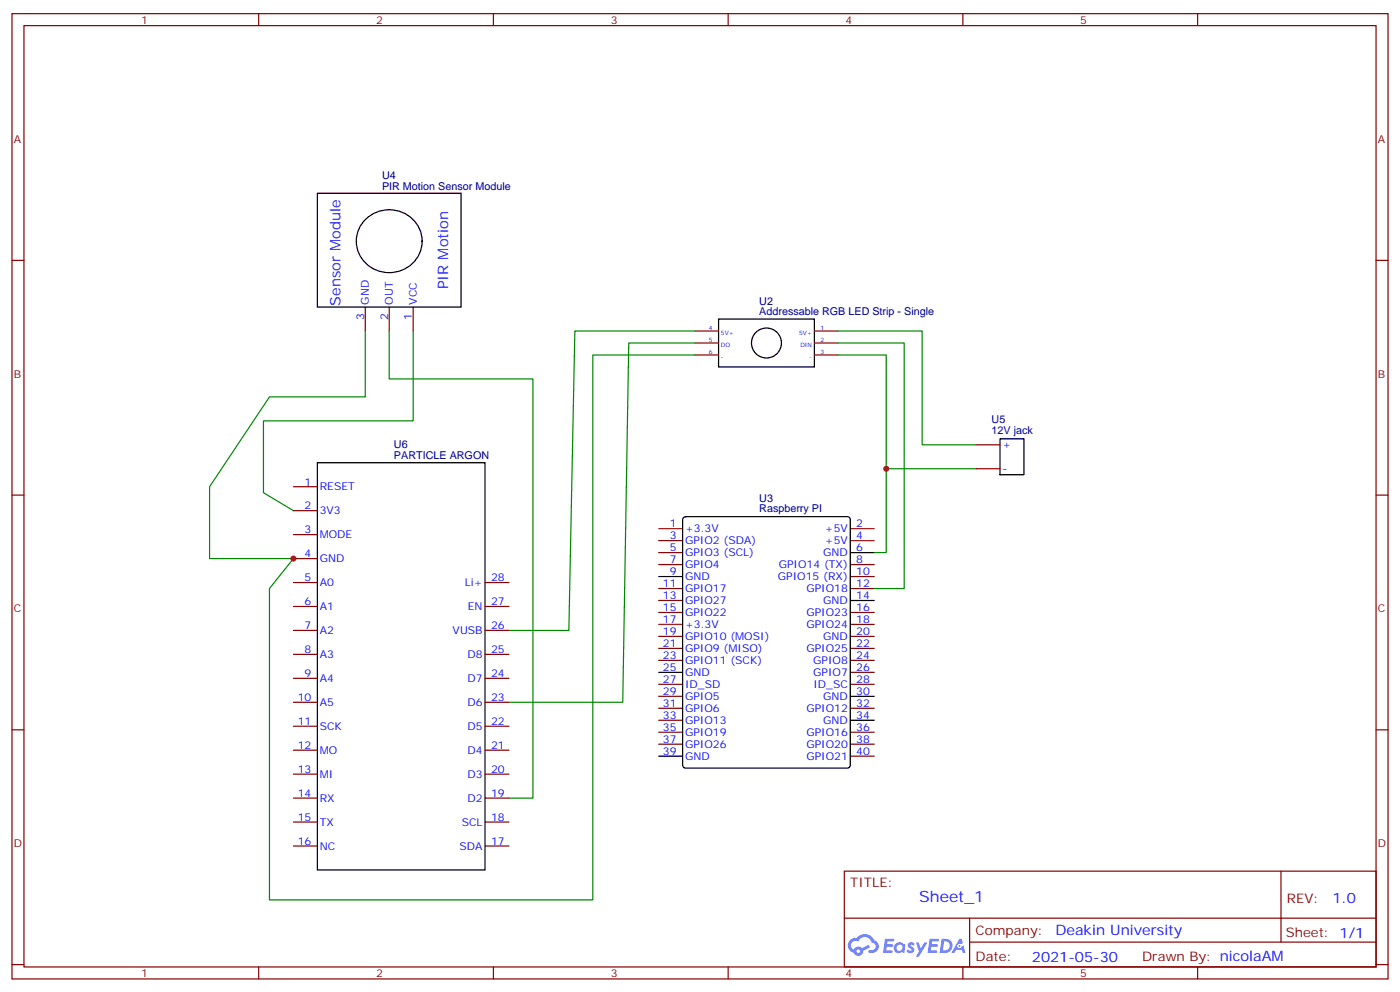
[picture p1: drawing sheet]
<svg xmlns="http://www.w3.org/2000/svg" width="412mm" height="292mm" viewBox="0 0 412 292" stroke-linecap="round" stroke-linejoin="round" font-family="sans-serif">
<g fill="none" stroke="#870000" stroke-width=".35">
<path d="M3.5 4h405.4v284.4h-405.4zM7.1 7.5h398.2v277.3h-398.2zM76.2 4v3.5M145.3 4v3.5M214.5 4v3.5M283.6 4v3.5M352.8 4v3.5M3.5 76.7h3.6M405.3 76.7h3.6M3.5 145.8h3.6M405.3 145.8h3.6M3.5 215h3.6"/>
<path d="M405.3 215h3.6M248.7 256.6h156.6v28.2h-156.6zM377.3 256.6v20.9M248.7 270.5h156.5M285.6 277.5h119.6M285.6 270.5v14.1M3.5 284.1h3.6M76.2 284.8v3.6M145.3 284.8v3.6M214.5 284.8v3.6M283.6 284.8v3.6M352.8 284.8v3.6"/>
<path d="M405.3 284.1h3.6"/>
</g>
<g fill="#5487ff">
<path d="M267.7 277.8a1.22 1.22 0 0 1 1.7 .3l-.4 .5a.47 .47 0 0 0-.3-.4 .47 .47 0 0 0-.5 .2l.1 .2a1.14 1.14 0 0 1 .8 1.8 1.14 1.14 0 0 1-1.9 0l-.2-.2 .5-.5 .7 .4a.29 .29 0 0 0 .3-.3 .29 .29 0 0 0-.2-.3 1.04 1.04 0 0 1-.6-1.7z"/>
<path d="M260.7 276.5h2.4l.3 .2-.2 .5-1.8 .1-.1 .8h1.5l.3 .4-.3 .4h-1.6l-.2 1.1h1.7l.2 .3-.2 .3-2.6 .1z"/>
<path d="M273.8 276.5h2.4l.3 .2-.1 .5-1.8 .1-.2 .8h1.6l.3 .4-.4 .4h-1.6l-.1 1.1h1.7l.2 .3-.2 .3-2.6 .1z"/>
<path d="M282.6 276.5h.7l.3 1.3-.6 .3a.69 .69 0 0 0-1 .3 .69 .69 0 0 0 .4 1 .69 .69 0 0 0 .9-.7l.5-.2 .6 2.2h-.8l-.2-.9h-1.8l-.5 .9h-.8z"/>
<path d="M269.8 277.6h.8l.6 1.8 1.1-1.8h.9l-2.6 4.2h-.8l.9-1.5z"/>
<path d="M277.4 276.5l-.6 4.2h1.3a2.11 2.11 0 0 0 2.5-2.1 2.11 2.11 0 0 0-2.5-2.1zM278.1 277.3a1.39 1.39 0 0 1 1.7 1.4 1.39 1.39 0 0 1-1.8 1.3h-.3z"/>
<path d="M263.7 278.2a1.54 1.54 0 0 0-.1 2.1 1.54 1.54 0 0 0 2.2 .1l.6 .3 .3-2.3-.2-.3h-.4a1.49 1.49 0 0 0-2.4 .1zM264 279.2a.94 .94 0 0 1 1.8 0 .94 .94 0 0 1-1.8 0z"/>
<path d="M250.4 276.9a2.18 2.18 0 0 0 1.1 3.7 1.44 1.44 0 0 0 1.6 .9 1.44 1.44 0 0 0 1.2-1.4l2-1-.5-.8-1.9 1a1.47 1.47 0 0 0-2.4 .4 1.39 1.39 0 0 1-.7-1.9 1.39 1.39 0 0 1 2-.5 2.12 2.12 0 0 1 2.2-1.3 2.12 2.12 0 0 1 1.9 1.7 1.14 1.14 0 0 1 1.1 1.4 1.14 1.14 0 0 1-1.7 .7 .43 .43 0 0 0-.5 .4 .43 .43 0 0 0 .4 .5 1.98 1.98 0 0 0 2.5-1.2 1.98 1.98 0 0 0-1.2-2.6 3.1 3.1 0 0 0-5.3-.6l-.9 .1zM252.3 280.2a.55 .55 0 0 1 1.1 0 .55 .55 0 0 1-1.1 0z"/>
<circle cx="282.6" cy="278.6" r=".26"/>
</g>
<path d="M194 155.7h7.1M250.5 155.7h7M250.5 159.2h7M194 183.9h7.1" fill="none" stroke="#f00" stroke-width=".35"/>
<g fill="none" stroke="#870000" stroke-width=".35">
<path d="M107.6 90.5v7M114.7 90.5v7M121.7 90.5v7M204.6 97.5h7.1M239.9 97.5h7M204.6 101h7.1M204.6 104.6h7.1M239.9 101h7M239.9 104.6h7M287.5 131h7.1M287.5 138.1h7.1M86.4 143.4h7.1"/>
<path d="M86.4 150.4h7.1M86.4 157.5h7.1M194 159.2h7.1M86.4 164.5h7.1M86.4 171.6h7.1M86.4 178.6h7.1M142.9 171.6h7M142.9 178.6h7M194 162.8h7.1M194 166.3h7.1M194 173.4h7.1M194 176.9h7.1"/>
<path d="M250.5 166.3h7M250.5 169.8h7M250.5 173.4h7M86.4 185.7h7.1M86.4 192.8h7.1M86.4 199.8h7.1M142.9 185.7h7M142.9 192.8h7M142.9 199.8h7M194 180.4h7.1M194 187.5h7.1M194 191h7.1"/>
<path d="M194 194.5h7.1M250.5 180.4h7M250.5 183.9h7M250.5 187.5h7M250.5 191h7M250.5 194.5h7M250.5 198h7M86.4 206.9h7.1M86.4 213.9h7.1M142.9 206.9h7M142.9 213.9h7M194 201.6h7.1"/>
<path d="M194 205.1h7.1M194 208.6h7.1M194 212.2h7.1M194 215.7h7.1M194 219.2h7.1M250.5 201.6h7M250.5 208.6h7M250.5 215.7h7M250.5 219.2h7M86.4 221h7.1M86.4 228h7.1M86.4 235.1h7.1"/>
<path d="M142.9 221h7M142.9 228h7M142.9 235.1h7M250.5 222.7h7M86.4 242.1h7.1M86.4 249.2h7.1M142.9 242.1h7M142.9 249.2h7"/>
</g>
<g fill="none" stroke="#000" stroke-width=".35">
<path d="M93.5 56.9h42.3v33.6h-42.3zM107.4 64.9a9.7 9.7 0 0 1 11-2.4 9.7 9.7 0 0 1 5.9 9.7 9.7 9.7 0 0 1-10.2 8.1 9.7 9.7 0 0 1-9.1-9.3 9 9 0 0 1 2.4-6.1zM211.7 94h28.2v14.1h-28.2zM93.5 136.3h49.4v120h-49.4zM294.6 129.3h7v10.5h-7zM201.4 152.4l.6-.2h47.6a.88 .88 0 0 1 .9 .9v72.3a.95 .95 0 0 1-.9 .9h-47.6a.95 .95 0 0 1-.9-.9v-72.3zM194 169.8h7.1M250.5 162.8h7M250.5 176.9h7M194 198h7.1M250.5 205.1h7M250.5 212.2h7"/>
<path d="M194 222.7h7.1"/>
<circle cx="225.8" cy="101" r="4.4"/>
</g>
<path d="M107.6 97.5v19.4h-28.2l-17.7 26.5v21.1h24.7l-7 8.9v91.7h95.2v-160.5h30M114.7 97.5v14.1h42.3v123.5h-7.1M121.7 97.5v26.5h-44.1v21.1l8.8 5.3M204.6 97.5h-35.3l-1.7 88.2h-17.7M246.9 97.5h24.7v33.5h15.9M204.6 101h-19.4l-1.8 105.9h-33.5M246.9 101h19.4v72.4h-8.8M246.9 104.6h14.2v58.2h-3.6M261.1 138.1h26.4" fill="none" stroke="#008700" stroke-width=".35"/>
<g fill="#c00">
<circle cx="261.1" cy="138.1" r=".88"/>
<circle cx="86.4" cy="164.5" r=".88"/>
</g>
<text font-size="4.6" fill="#00f" x="270.8" y="265.6">Sheet_1</text>
<g font-size="4.2" fill="#00f">
<text x="132.1" y="85.2" transform="rotate(-90 132.1 85.2)">PIR Motion</text>
<text x="100.3" y="90.1" transform="rotate(-90 100.3 90.1)">Sensor Module</text>
<text x="392.5" y="265.9">1.0</text>
<text x="310.9" y="275.4">Deakin University</text>
<text x="304" y="283.2">2021-05-30</text>
</g>
<g font-size="3.9" fill="#800">
<text x="250.5" y="261.2">TITLE:</text>
<text x="379.1" y="265.9">REV:</text>
<text x="287.4" y="275.4">Company:</text>
<text x="378.7" y="276">Sheet: 1/1</text>
<text x="287.4" y="283.1">Date:</text>
<text x="336.4" y="283.2">Drawn By: nicolaAM</text>
</g>
<g font-size="3.2" fill="#800">
<text x="41.6" y="7">1</text>
<text x="110.8" y="7">2</text>
<text x="179.9" y="7">3</text>
<text x="249.1" y="7">4</text>
<text x="318.2" y="7">5</text>
<text x="4.1" y="42.1">A</text>
<text x="405.9" y="42.1">A</text>
<text x="4.1" y="111.3">B</text>
<text x="405.9" y="111.3">B</text>
<text x="4.1" y="180.4">C</text>
<text x="405.9" y="180.4">C</text>
<text x="4.1" y="249.6">D</text>
<text x="405.9" y="249.6">D</text>
<text x="41.6" y="287.8">1</text>
<text x="110.8" y="287.8">2</text>
<text x="179.9" y="287.8">3</text>
<text x="249.1" y="287.8">4</text>
<text x="318.2" y="287.8">5</text>
</g>
<g font-size="3.2" fill="#000080">
<text x="112.5" y="52.7">U4</text>
<text x="112.5" y="55.9">PIR Motion Sensor Module</text>
<text x="223.7" y="89.7">U2</text>
<text x="223.7" y="92.9">Addressable RGB LED Strip - Single</text>
<text x="292.1" y="124.6">U5</text>
<text x="292.1" y="127.7">12V jack</text>
<text x="116.1" y="135.3">PARTICLE ARGON</text>
<text x="116.1" y="132.1">U6</text>
<text x="223.7" y="147.8">U3</text>
<text x="223.7" y="150.9">Raspberry PI</text>
</g>
<g font-size="3.2" fill="#00f">
<text x="108.7" y="89.7" transform="rotate(-90 108.7 89.7)">GND</text>
<text x="115.7" y="89.7" transform="rotate(-90 115.7 89.7)">OUT</text>
<text x="122.8" y="89.7" transform="rotate(-90 122.8 89.7)">VCC</text>
<text x="107.2" y="94.2" transform="rotate(-90 107.2 94.2)">3</text>
<text x="114.3" y="94.2" transform="rotate(-90 114.3 94.2)">2</text>
<text x="121.4" y="94.2" transform="rotate(-90 121.4 94.2)">1</text>
<text x="295.3" y="132.1">+</text>
<text x="89.7" y="143">1</text>
<text x="295.3" y="139.1">-</text>
<text x="94.2" y="144.4">RESET</text>
<text x="89.7" y="150.1">2</text>
<text x="94.2" y="151.5">3V3</text>
<text x="197.3" y="155.4">1</text>
<text x="252.2" y="155.4">2</text>
<text x="89.7" y="157.1">3</text>
<text x="94.2" y="158.5">MODE</text>
<text x="197.3" y="158.9">3</text>
<text x="201.8" y="156.8">+3.3V</text>
<text x="201.8" y="160.3">GPIO2 (SDA)</text>
<text x="243" y="156.8">+5V</text>
<text x="243" y="160.3">+5V</text>
<text x="252.2" y="158.9">4</text>
<text x="89.7" y="164.2">4</text>
<text x="94.2" y="165.6">GND</text>
<text x="197.3" y="162.4">5</text>
<text x="197.3" y="165.9">7</text>
<text x="201.8" y="163.8">GPIO3 (SCL)</text>
<text x="201.8" y="167.4">GPIO4</text>
<text x="229.4" y="167.4">GPIO14 (TX)</text>
<text x="242.5" y="163.8">GND</text>
<text x="252.2" y="162.4">6</text>
<text x="252.2" y="165.9">8</text>
<text x="89.7" y="171.2">5</text>
<text x="94.2" y="172.6">A0</text>
<text x="136.9" y="172.6">Li+</text>
<text x="144.6" y="171.2">28</text>
<text x="195.3" y="173">11</text>
<text x="197.3" y="169.5">9</text>
<text x="201.8" y="170.9">GND</text>
<text x="229.1" y="170.9">GPIO15 (RX)</text>
<text x="252.2" y="169.5">10</text>
<text x="252.2" y="173">12</text>
<text x="89.7" y="178.3">6</text>
<text x="94.2" y="179.7">A1</text>
<text x="137.8" y="179.7">EN</text>
<text x="144.6" y="178.3">27</text>
<text x="195.3" y="176.5">13</text>
<text x="201.8" y="174.4">GPIO17</text>
<text x="201.8" y="177.9">GPIO27</text>
<text x="237.5" y="174.4">GPIO18</text>
<text x="242.5" y="177.9">GND</text>
<text x="252.2" y="176.5">14</text>
<text x="89.7" y="185.3">7</text>
<text x="144.6" y="185.3">26</text>
<text x="195.3" y="180.1">15</text>
<text x="195.3" y="183.6">17</text>
<text x="201.8" y="181.5">GPIO22</text>
<text x="201.8" y="185">+3.3V</text>
<text x="237.5" y="181.5">GPIO23</text>
<text x="237.5" y="185">GPIO24</text>
<text x="252.2" y="180.1">16</text>
<text x="252.2" y="183.6">18</text>
<text x="94.2" y="186.8">A2</text>
<text x="133.3" y="186.8">VUSB</text>
<text x="195.3" y="187.1">19</text>
<text x="195.3" y="190.6">21</text>
<text x="201.8" y="188.5">GPIO10 (MOSI)</text>
<text x="242.5" y="188.5">GND</text>
<text x="252.2" y="187.1">20</text>
<text x="252.2" y="190.6">22</text>
<text x="89.7" y="192.4">8</text>
<text x="94.2" y="193.8">A3</text>
<text x="137.7" y="193.8">D8</text>
<text x="144.6" y="192.4">25</text>
<text x="195.3" y="194.2">23</text>
<text x="195.3" y="197.7">25</text>
<text x="201.8" y="192.1">GPIO9 (MISO)</text>
<text x="201.8" y="195.6">GPIO11 (SCK)</text>
<text x="237.5" y="192.1">GPIO25</text>
<text x="239.5" y="195.6">GPIO8</text>
<text x="252.2" y="194.2">24</text>
<text x="252.2" y="197.7">26</text>
<text x="89.7" y="199.5">9</text>
<text x="94.2" y="200.9">A4</text>
<text x="137.7" y="200.9">D7</text>
<text x="144.6" y="199.5">24</text>
<text x="195.3" y="201.2">27</text>
<text x="201.8" y="199.1">GND</text>
<text x="201.8" y="202.6">ID_SD</text>
<text x="239.5" y="199.1">GPIO7</text>
<text x="239.6" y="202.6">ID_SC</text>
<text x="252.2" y="201.2">28</text>
<text x="87.7" y="206.5">10</text>
<text x="94.2" y="207.9">A5</text>
<text x="137.7" y="207.9">D6</text>
<text x="144.6" y="206.5">23</text>
<text x="195.3" y="204.8">29</text>
<text x="195.3" y="208.3">31</text>
<text x="201.8" y="206.2">GPIO5</text>
<text x="201.8" y="209.7">GPIO6</text>
<text x="237.5" y="209.7">GPIO12</text>
<text x="242.5" y="206.2">GND</text>
<text x="252.2" y="204.8">30</text>
<text x="252.2" y="208.3">32</text>
<text x="87.7" y="213.6">11</text>
<text x="94.2" y="215">SCK</text>
<text x="137.7" y="215">D5</text>
<text x="144.6" y="213.6">22</text>
<text x="195.3" y="211.8">33</text>
<text x="195.3" y="215.3">35</text>
<text x="201.8" y="213.2">GPIO13</text>
<text x="242.5" y="213.2">GND</text>
<text x="252.2" y="211.8">34</text>
<text x="252.2" y="215.3">36</text>
<text x="87.7" y="220.6">12</text>
<text x="144.6" y="220.6">21</text>
<text x="195.3" y="218.9">37</text>
<text x="201.8" y="216.7">GPIO19</text>
<text x="201.8" y="220.3">GPIO26</text>
<text x="237.5" y="216.7">GPIO16</text>
<text x="237.5" y="220.3">GPIO20</text>
<text x="252.2" y="218.9">38</text>
<text x="87.7" y="227.7">13</text>
<text x="94.2" y="222">MO</text>
<text x="137.7" y="222">D4</text>
<text x="144.6" y="227.7">20</text>
<text x="195.3" y="222.4">39</text>
<text x="201.8" y="223.8">GND</text>
<text x="237.5" y="223.8">GPIO21</text>
<text x="252.2" y="222.4">40</text>
<text x="94.2" y="229.1">MI</text>
<text x="137.7" y="229.1">D3</text>
<text x="87.7" y="234.7">14</text>
<text x="94.2" y="236.1">RX</text>
<text x="137.7" y="236.1">D2</text>
<text x="144.6" y="234.7">19</text>
<text x="87.7" y="241.8">15</text>
<text x="94.2" y="243.2">TX</text>
<text x="136" y="243.2">SCL</text>
<text x="144.6" y="241.8">18</text>
<text x="87.7" y="248.8">16</text>
<text x="94.2" y="250.3">NC</text>
<text x="135.4" y="250.3">SDA</text>
<text x="144.6" y="248.8">17</text>
</g>
<g font-size="1.8" fill="#00f">
<text x="208.8" y="97.2">4</text>
<text x="208.8" y="100.7">5</text>
<text x="212.4" y="98.6">5V+</text>
<text x="235.4" y="98.6">5V+</text>
<text x="241.7" y="97.2">1</text>
<text x="241.7" y="100.7">2</text>
<text x="208.8" y="104.2">6</text>
<text x="212.4" y="102.1">DO</text>
<text x="212.4" y="105.6">-</text>
<text x="235.8" y="102.1">DIN</text>
<text x="238.4" y="105.6">-</text>
<text x="241.7" y="104.2">3</text>
</g>
</svg>
